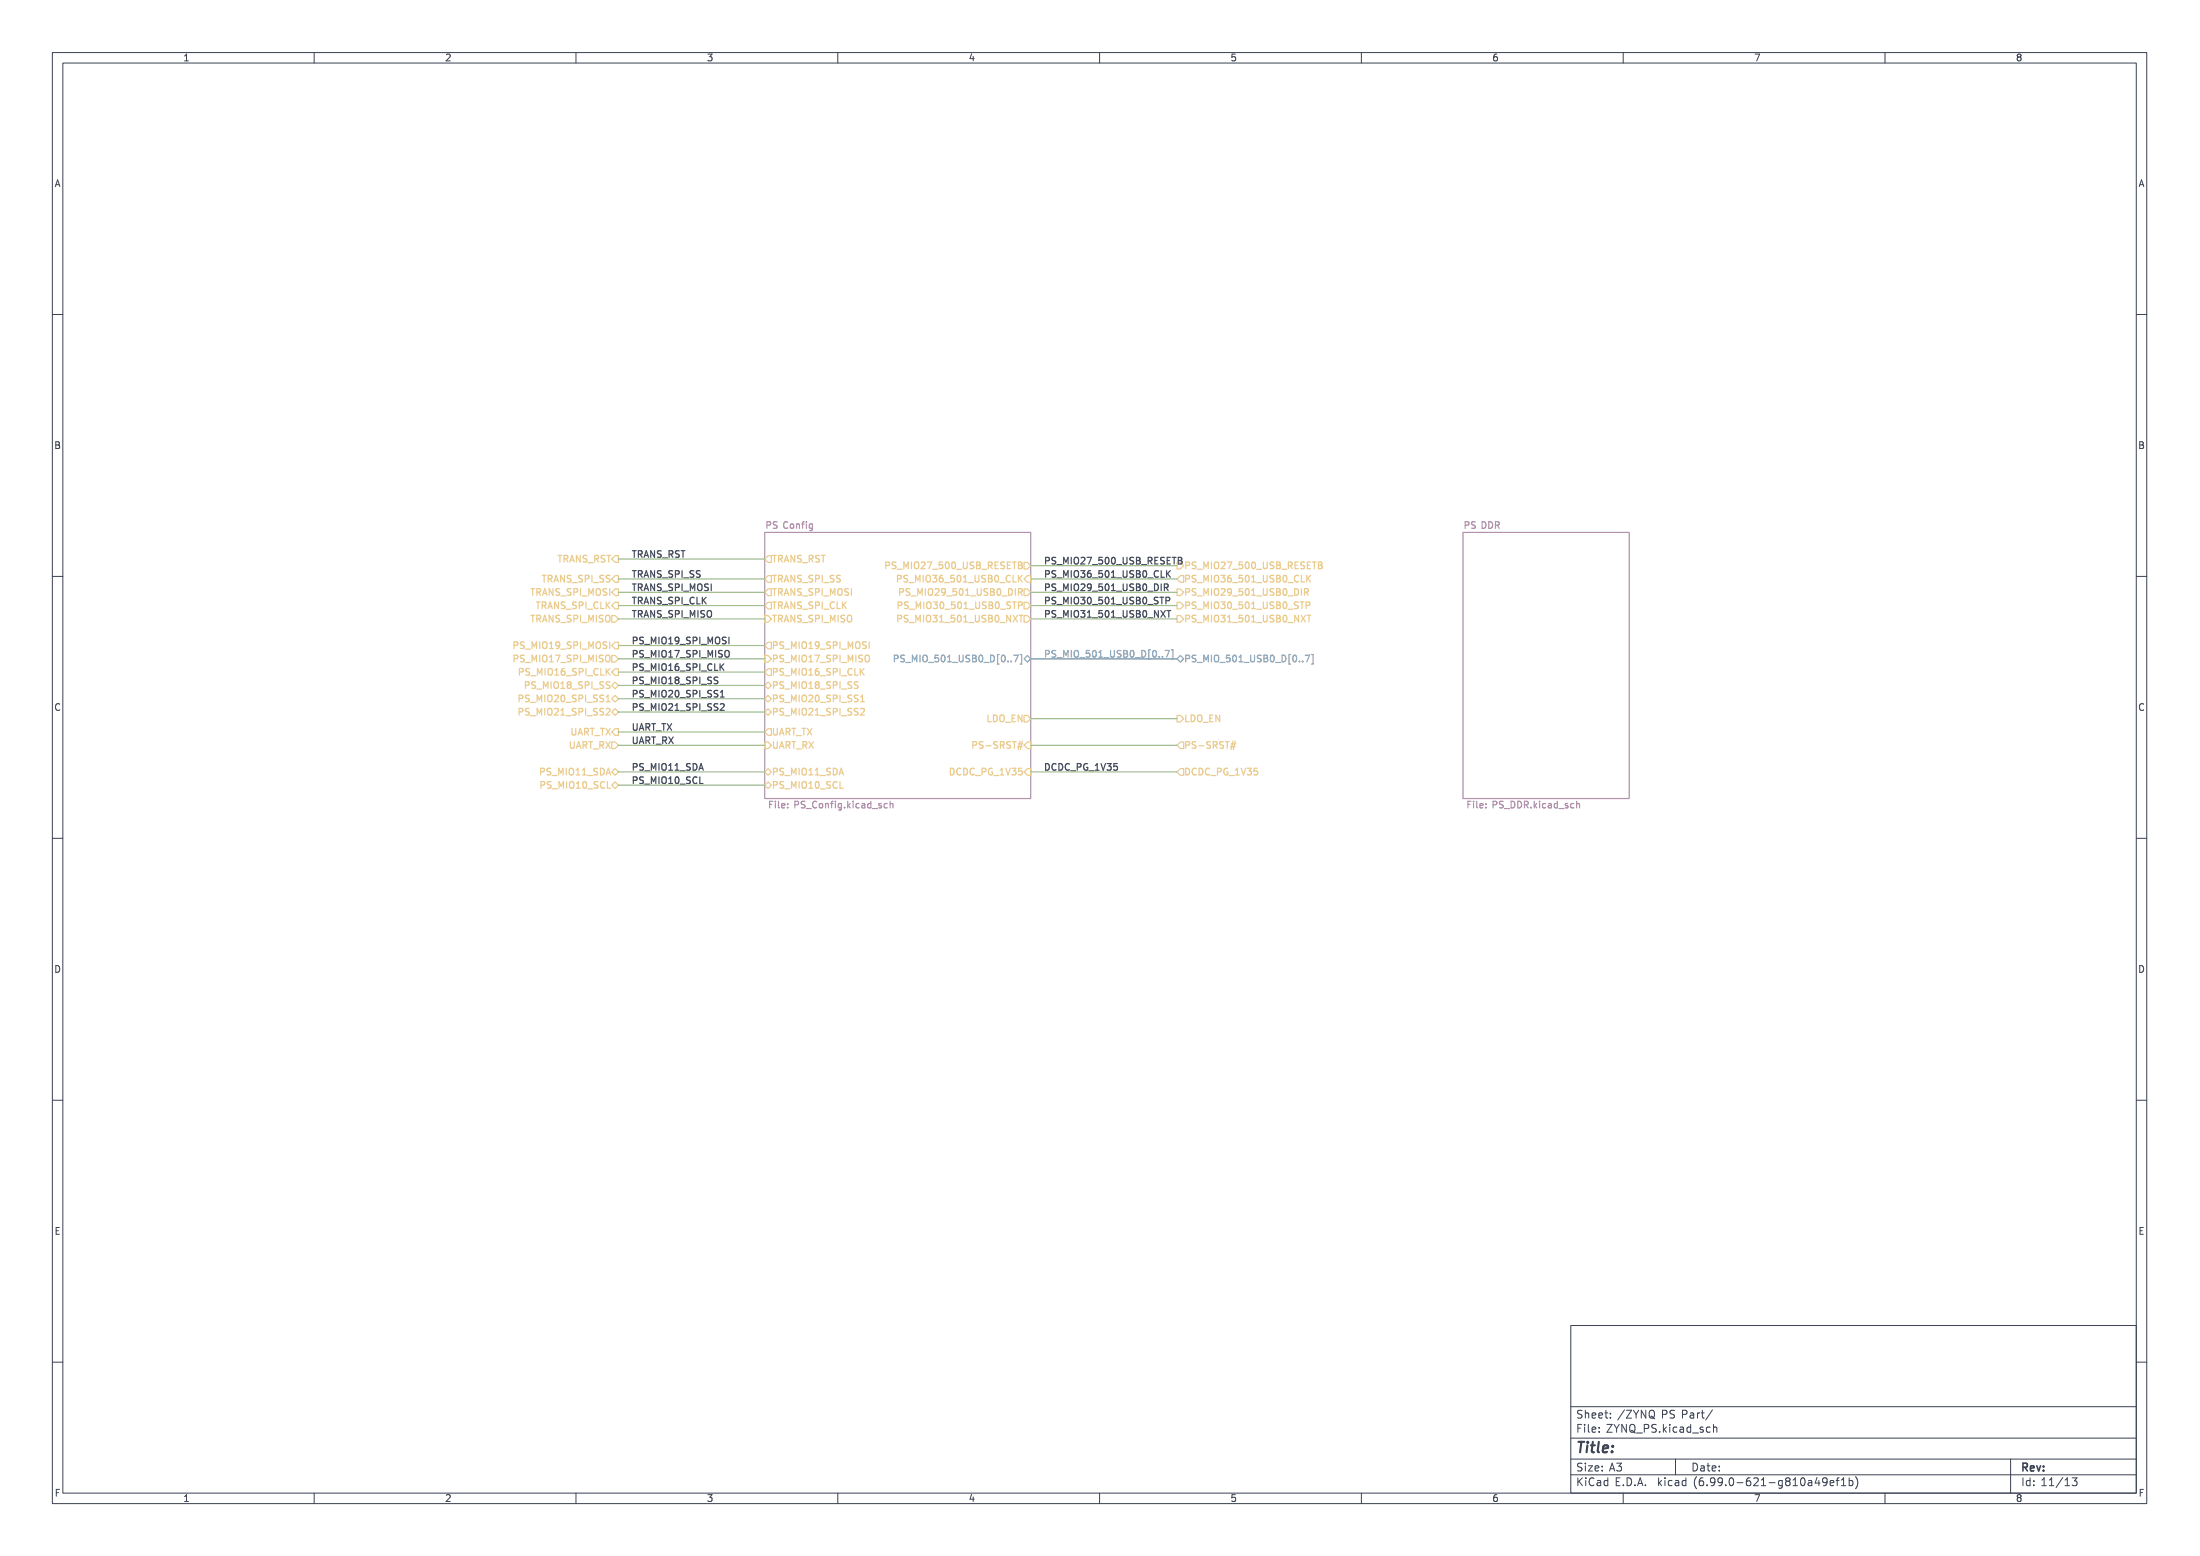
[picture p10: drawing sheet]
<svg xmlns="http://www.w3.org/2000/svg" width="420mm" height="297mm" viewBox="0 0 420 297" stroke-linecap="round" stroke-linejoin="round" font-family="sans-serif">
<g fill="none" stroke="#3b4252" stroke-width=".19">
<path d="M10 10h400v277h-400zM12 12h396v273h-396zM60 10v2M110 10v2M160 10v2M210 10v2M260 10v2M310 10v2M360 10v2M10 60h2M408 60h2M10 110h2"/>
<path d="M408 110h2M10 160h2M408 160h2M10 210h2M408 210h2M300 253h108v32h-108zM10 260h2M300 278.5h108M300 274.5h108M300 268.5h108M308.7 279.3h1l-.5 .6M309.4 279.9l.3 .3v.3l-.3 .3"/>
<path d="M320 278.5v3M323 269.7l.4 .1 .1 .9M323.5 270.6l-.5 .1M323.5 270.1h-.5M324.2 269.7v1M324.6 269.7l-.3 .1-.1 .2M324.9 269.7h.6M325.1 269.2v1.3l.4 .2M326.6 272.5l-.4-.1-.3 .3 .1 .6h.6M327 269.1l-1.2 2M327.2 272.6l.3-.2 .3 .1 .1 .9M327.2 271.9v1.5"/>
<path d="M384 278.5v6.5M408 260h2M60 285v2M110 285v2M160 285v2M210 285v2M260 285v2M300 281.5h108M310 285v2M345.4 282.7h.5l.1 .9M346 283h-.5a.29 .29 0 0 0-.2 .3 .29 .29 0 0 0 .2 .3l.5-.1M347 282l-.3 1.1h.9"/>
<path d="M347.4 282.6v1M348.9 282.8l-.2 .2h-.5l-.1-.2 .1-.6 .5-.1 .2 .2a.99 .99 0 0 1-.4 1.3h-.3M349.5 283.1l.7-.1v-.3l-.5-.1-.2 .2 .1 .7h.6M350.7 282.6h.5M351.2 282.1l-.3 .2v1.3M351.7 283.6h.8M351.7 282.5l.4-.4v1.5M353.2 282.7l.4-.1 .3 .3-.2 .6h-.5M353.2 282.1v1.5M354.4 281.9a1.73 1.73 0 0 1 0 2.3M360 285v2M394.4 283.6h.8"/>
<path d="M394.7 282.3l.1-.2v1.5M395.7 282.1h1l-.5 .6 .4 .1v.7l-.2 .1-.7-.1"/>
</g>
<g fill="#fff" stroke="#fff" stroke-width=".19">
<path d="M146 101.6h50.8v50.8h-50.8z"/>
<path d="M279.4 101.6h31.7v50.8h-31.7z"/>
</g>
<g fill="none" stroke="#b48ead" stroke-width=".23">
<path d="M146 101.6h50.8v50.8h-50.8zM155 100l.2 .1M155.2 100v1l-.2 .2M155.2 100.8l-.2 .1M279.4 101.6h31.7v50.8h-31.7zM147 153.6h.4M147.6 153h-.6v1.2M168.9 154l.2 .2h.4M169.5 153.4h-.4l-.2 .2M170 153.5l.2-.1h.3v.8M170 153v1.2M280.3 153.6h.5"/>
<path d="M280.9 153h-.6v1.2M301.1 153.5l.2-.1h.3l.1 .8M301.1 153v1.2"/>
</g>
<g fill="none" stroke="#ebcb8b" stroke-width=".23">
<path d="M116.8 117.5h.7l.6 .6-.6 .7h-.7zM117.5 109.9h.6v1.3h-.6l-.7-.7zM117.5 106.1h.6v1.3h-.6l-.7-.7zM117.5 115h.6v1.2h-.6l-.7-.6zM117.5 112.4h.6v1.3h-.6l-.7-.6zM146 110.5l.7-.6h.6v1.3h-.6zM146 117.5h.7l.6 .6-.6 .7h-.7zM146 106.7l.7-.6h.6v1.3h-.6zM146.7 112.4h.6v1.3h-.6l-.7-.6zM146.7 115h.6v1.2h-.6l-.7-.6zM169.2 108h.5M169.7 107.3h-.5v1.3"/>
<path d="M171.5 118.1h.6l.1-.2-.1-.3-.6-.1v1.2M171.5 115.6l.6-.1 .2-.2-.1-.3-.7-.1v1.3M171.8 113h.6l.2-.2-.1-.3-.7-.1v1.2M172.1 110.1l-.2-.3h-.5v1.3M172.1 110.3l-.2 .2h-.5M195.6 112.4h.6l.6 .7-.6 .6h-.6zM195.6 115h.6l.6 .6-.6 .6h-.6zM195.6 117.5h.6l.6 .6-.6 .7h-.6zM195.6 107.4h.6l.6 .6-.6 .6h-.6zM196.2 109.9h.6v1.3h-.6l-.6-.7zM224.8 107.4h.6l.7 .6-.7 .6h-.6zM224.8 112.4h.6l.7 .7-.7 .6h-.6z"/>
<path d="M224.8 117.5h.6l.7 .6-.7 .7h-.6zM224.8 115h.6l.7 .6-.7 .6h-.6zM225.4 109.9h.7v1.3h-.7l-.6-.7zM249.1 113h.6l.2-.2-.1-.3-.7-.1v1.2M249.4 115.6l.6-.1 .2-.2-.1-.3-.7-.1v1.3M249.4 113l.5 .6M249.6 109.8v1.3M249.6 117.5h.8M249.7 110.4l.6 .7M250 117.5v1.2M250.3 109.8l-.7 .8M251.8 107.3l.6 .1 .1 .3-.3 .2"/>
<path d="M251.8 107.9h.4M252.2 107.9l.3 .2v.3l-.7 .2M98.2 123.2h.5M98.2 125.7h.5M98.7 122.5h-.5v1.3M98.7 125.1h-.5v1.2M99.1 135.9h.5M99.1 133.4h.5M99.6 135.2h-.5v1.3M99.6 132.7h-.5v1.3M100.3 130.8h.5M100.8 130.2h-.5v1.2"/>
<path d="M116.8 130.8l.7-.6 .6 .6-.6 .7zM116.8 125.1h.7l.6 .7-.6 .6h-.7zM116.8 133.4l.7-.6 .6 .6-.6 .6zM117.5 122.6h.6v1.3h-.6l-.7-.7zM117.5 135.3l.6 .6-.6 .7-.7-.7zM117.5 127.7h.6v1.2h-.6l-.7-.6zM117.5 139.1h.6v1.3h-.6l-.7-.7zM146 135.9l.7-.6 .6 .6-.6 .7zM146 130.8l.7-.6 .6 .6-.6 .7zM146 125.1h.7l.6 .7-.6 .6h-.7zM146 123.2l.7-.6h.6v1.3h-.6zM146 133.4l.7-.6 .6 .6-.6 .6z"/>
<path d="M146.7 127.7h.6v1.2h-.6l-.7-.6zM146.7 139.1h.6v1.3h-.6l-.7-.7zM163.7 130.2h.2M163.7 130.9l.2 .2-.2 .3M164.4 134h.7M164.5 128.2l.5 .7M164.5 133l.2-.3v1.3M164.5 135.2l.5 .1 .1 .3-.8 .9h.8M165 127.6l-.7 .7M165.9 125.1a.9 .9 0 0 1 0 1.2M166 122.5v1.3M195.6 136.6h.6l.6 .6-.6 .6h-.6z"/>
<path d="M224.8 136.6h.6l.7 .6-.7 .6h-.6zM116.8 141.6h.7l.6 .7-.6 .6h-.7zM116.8 149.9l.7-.6 .6 .6-.6 .6zM117.5 146.7l.6 .7-.6 .6-.7-.6zM146 141.6h.7l.6 .7-.6 .6h-.7zM146 147.4l.7-.7 .6 .7-.6 .6zM146 149.9l.7-.6 .6 .6-.6 .6zM186.4 141.6h-.6v1.3M186.4 142.2h-.6M195.6 142.3l.6-.7h.6v1.3h-.6zM196.2 146.7h.6v1.3h-.6l-.6-.6zM225.4 141.6h.7v1.3h-.7l-.6-.6z"/>
<path d="M225.4 146.7h.7v1.3h-.7l-.6-.6zM235 142.5h.9M235.1 142h.9M235.5 141.5l-.4 1.6M235.9 141.5l-.4 1.6"/>
</g>
<path d="M170.8 125.7h.6l.1-.2v-.3l-.7-.1v1.2M172 126.3h.5M172.6 125.1h-.3l-.3 .2 .1 .3 .4 .1M195.6 125.8l.6-.7 .6 .7-.6 .6zM222.5 124.2h.8l-.5 1.2M223.7 124.1h.3v1.8h-.3M224.8 125.8l.6-.7 .7 .7-.7 .6zM249.3 125.1h.8l-.5 1.2M250.5 125h.3v1.8h-.3" fill="none" stroke="#81a1c1" stroke-width=".23"/>
<g fill="none" stroke="#434c5e" stroke-width=".23">
<path d="M222.4 112.1h.6l.1-.2-.1-.3-.6-.1v1.2M222.7 112.1l.4 .6M222.7 114.7l.6-.1 .1-.2-.1-.3-.6-.1v1.3M222.8 108.9v1.3M222.9 116.6h.7M223 109.5l.5 .7M223.2 116.6v1.2M223.5 108.9l-.7 .8M225 106.4l.6 .1 .1 .3-.2 .2M225 107h.5M225.5 107l.2 .1M225.7 107.5l-.7 .2"/>
<path d="M136.9 129.3h.2M137 130l.1 .2-.1 .3M137.6 133.1h.7M137.7 127.3l.5 .7M137.7 132.1l.2-.3v1.3M137.8 134.3l.4 .1 .1 .3-.8 .9h.8M138.2 126.7l-.7 .7M139.1 124.2a.9 .9 0 0 1 0 1.2M139.2 121.6v1.3"/>
</g>
<path d="M196.8 125.8h28" fill="none" stroke="#81a1c1" stroke-width=".3"/>
<g fill="none" stroke="#a3be8c" stroke-width=".23">
<path d="M118.1 118.1h27.9M118.1 113.1h27.9M118.1 115.6h27.9M118.1 110.5h27.9M118.1 106.7h27.9M196.8 118.1h28M196.8 113.1h28M196.8 115.6h28M196.8 110.5h28M196.8 108h28M118.1 130.8h27.9M118.1 133.4h27.9"/>
<path d="M118.1 123.2h27.9M118.1 125.8h27.9M118.1 128.3h27.9M118.1 139.7h27.9M118.1 135.9h27.9M196.8 137.2h28M118.1 147.4h27.9M118.1 142.3h27.9M118.1 149.9h27.9M196.8 147.4h28M196.8 142.3h28"/>
</g>
<text font-size="2.8" fill="#3b4252" x="301" y="277.3">Title:</text>
<g font-size="2.1" fill="#3b4252">
<text x="301" y="273.5">File: ZYNQ_PS.kicad_sch</text>
<text x="301" y="270.8">Sheet: /ZYNQ PS Part/</text>
<text x="301" y="280.9">Size: A3</text>
<text x="323" y="280.9">Date:</text>
<text x="386" y="280.9">Rev:</text>
<text x="301" y="283.7">KiCad E.D.A. kicad (6.99.0-621-g810a49ef1b)</text>
<text x="386" y="283.7">Id: 11/13</text>
</g>
<g font-size="1.8" fill="#3b4252">
<text x="35" y="11.7">1</text>
<text x="85" y="11.7">2</text>
<text x="135" y="11.7">3</text>
<text x="185" y="11.7">4</text>
<text x="235" y="11.7">5</text>
<text x="285" y="11.7">6</text>
<text x="335" y="11.7">7</text>
<text x="385" y="11.7">8</text>
<text x="10.3" y="35.7">A</text>
<text x="408.3" y="35.7">A</text>
<text x="10.3" y="85.7">B</text>
<text x="408.3" y="85.7">B</text>
<text x="10.3" y="135.7">C</text>
<text x="408.3" y="135.7">C</text>
<text x="10.3" y="185.7">D</text>
<text x="408.3" y="185.7">D</text>
<text x="10.4" y="235.7">E</text>
<text x="408.4" y="235.7">E</text>
<text x="10.4" y="285.7">F</text>
<text x="35" y="286.7">1</text>
<text x="85" y="286.7">2</text>
<text x="135" y="286.7">3</text>
<text x="185" y="286.7">4</text>
<text x="235" y="286.7">5</text>
<text x="285" y="286.7">6</text>
<text x="335" y="286.7">7</text>
<text x="385" y="286.7">8</text>
<text x="408.4" y="285.7">F</text>
</g>
<g font-size="1.8" fill="#b48ead">
<text x="146.6" y="100.9">PS Config</text>
<text x="279.7" y="100.9">PS DDR</text>
<text x="147.7" y="154.3">File: PS_Config.kicad_sch</text>
<text x="280.8" y="154.3">File: PS_DDR.kicad_sch</text>
</g>
<g font-size="1.8" fill="#ebcb8b">
<text x="106.1" y="107.4">TRANS_RST</text>
<text x="147.4" y="107.4">TRANS_RST</text>
<text x="101.3" y="113.7">TRANS_SPI_MOSI</text>
<text x="103.5" y="111.2">TRANS_SPI_SS</text>
<text x="147.4" y="111.2">TRANS_SPI_SS</text>
<text x="147.4" y="113.7">TRANS_SPI_MOSI</text>
<text x="170" y="108.6">PS_MIO27_500_USB_RESETB</text>
<text x="172.6" y="111.2">PS_MIO36_501_USB0_CLK</text>
<text x="173.2" y="113.7">PS_MIO29_501_USB0_DIR</text>
<text x="226.2" y="113.7">PS_MIO29_501_USB0_DIR</text>
<text x="226.2" y="111.2">PS_MIO36_501_USB0_CLK</text>
<text x="101.3" y="118.8">TRANS_SPI_MISO</text>
<text x="102.2" y="116.2">TRANS_SPI_CLK</text>
<text x="147.4" y="116.2">TRANS_SPI_CLK</text>
<text x="147.4" y="118.8">TRANS_SPI_MISO</text>
<text x="172.7" y="118.8">PS_MIO31_501_USB0_NXT</text>
<text x="172.8" y="116.2">PS_MIO30_501_USB0_STP</text>
<text x="226.2" y="118.8">PS_MIO31_501_USB0_NXT</text>
<text x="226.2" y="116.2">PS_MIO30_501_USB0_STP</text>
<text x="98.7" y="123.9">PS_MIO19_SPI_MOSI</text>
<text x="147.4" y="123.9">PS_MIO19_SPI_MOSI</text>
<text x="98.7" y="126.4">PS_MIO17_SPI_MISO</text>
<text x="99.6" y="128.9">PS_MIO16_SPI_CLK</text>
<text x="100.9" y="131.5">PS_MIO18_SPI_SS</text>
<text x="147.4" y="131.5">PS_MIO18_SPI_SS</text>
<text x="147.4" y="128.9">PS_MIO16_SPI_CLK</text>
<text x="147.4" y="126.4">PS_MIO17_SPI_MISO</text>
<text x="99.9" y="136.6">PS_MIO21_SPI_SS2</text>
<text x="99.9" y="134">PS_MIO20_SPI_SS1</text>
<text x="147.4" y="136.6">PS_MIO21_SPI_SS2</text>
<text x="147.4" y="134">PS_MIO20_SPI_SS1</text>
<text x="188.3" y="137.8">LDO_EN</text>
<text x="226.2" y="137.8">LDO_EN</text>
<text x="108.4" y="142.9">UART_RX</text>
<text x="108.6" y="140.4">UART_TX</text>
<text x="147.4" y="140.4">UART_TX</text>
<text x="147.4" y="142.9">UART_RX</text>
<text x="186.8" y="142.9">PS-SRST#</text>
<text x="226.2" y="142.9">PS-SRST#</text>
<text x="103.4" y="148">PS_MIO11_SDA</text>
<text x="147.4" y="148">PS_MIO11_SDA</text>
<text x="181.7" y="148">DCDC_PG_1V35</text>
<text x="226.2" y="148">DCDC_PG_1V35</text>
<text x="103.6" y="150.5">PS_MIO10_SCL</text>
<text x="147.4" y="150.5">PS_MIO10_SCL</text>
</g>
<g font-size="1.8" fill="#434c5e">
<text x="120.6" y="106.5">TRANS_RST</text>
<text x="199.4" y="107.7">PS_MIO27_500_USB_RESETB</text>
<text x="120.6" y="110.3">TRANS_SPI_SS</text>
<text x="120.6" y="112.8">TRANS_SPI_MOSI</text>
<text x="199.4" y="110.3">PS_MIO36_501_USB0_CLK</text>
<text x="199.4" y="112.8">PS_MIO29_501_USB0_DIR</text>
<text x="226.2" y="108.6">PS_MIO27_500_USB_RESETB</text>
<text x="120.6" y="115.3">TRANS_SPI_CLK</text>
<text x="120.6" y="117.9">TRANS_SPI_MISO</text>
<text x="199.4" y="117.9">PS_MIO31_501_USB0_NXT</text>
<text x="199.4" y="115.3">PS_MIO30_501_USB0_STP</text>
<text x="120.6" y="125.5">PS_MIO17_SPI_MISO</text>
<text x="120.6" y="123">PS_MIO19_SPI_MOSI</text>
<text x="120.6" y="128">PS_MIO16_SPI_CLK</text>
<text x="120.6" y="130.6">PS_MIO18_SPI_SS</text>
<text x="120.6" y="133.1">PS_MIO20_SPI_SS1</text>
<text x="120.6" y="135.7">PS_MIO21_SPI_SS2</text>
<text x="120.6" y="142">UART_RX</text>
<text x="120.6" y="139.5">UART_TX</text>
<text x="120.6" y="149.6">PS_MIO10_SCL</text>
<text x="120.6" y="147.1">PS_MIO11_SDA</text>
<text x="199.4" y="147.1">DCDC_PG_1V35</text>
</g>
<g font-size="1.8" fill="#81a1c1">
<text x="199.4" y="125.5">PS_MIO_501_USB0_D[0..7]</text>
<text x="172.8" y="126.4">PS_MIO_501_USB0_D[0..7]</text>
<text x="226.2" y="126.4">PS_MIO_501_USB0_D[0..7]</text>
</g>
</svg>
